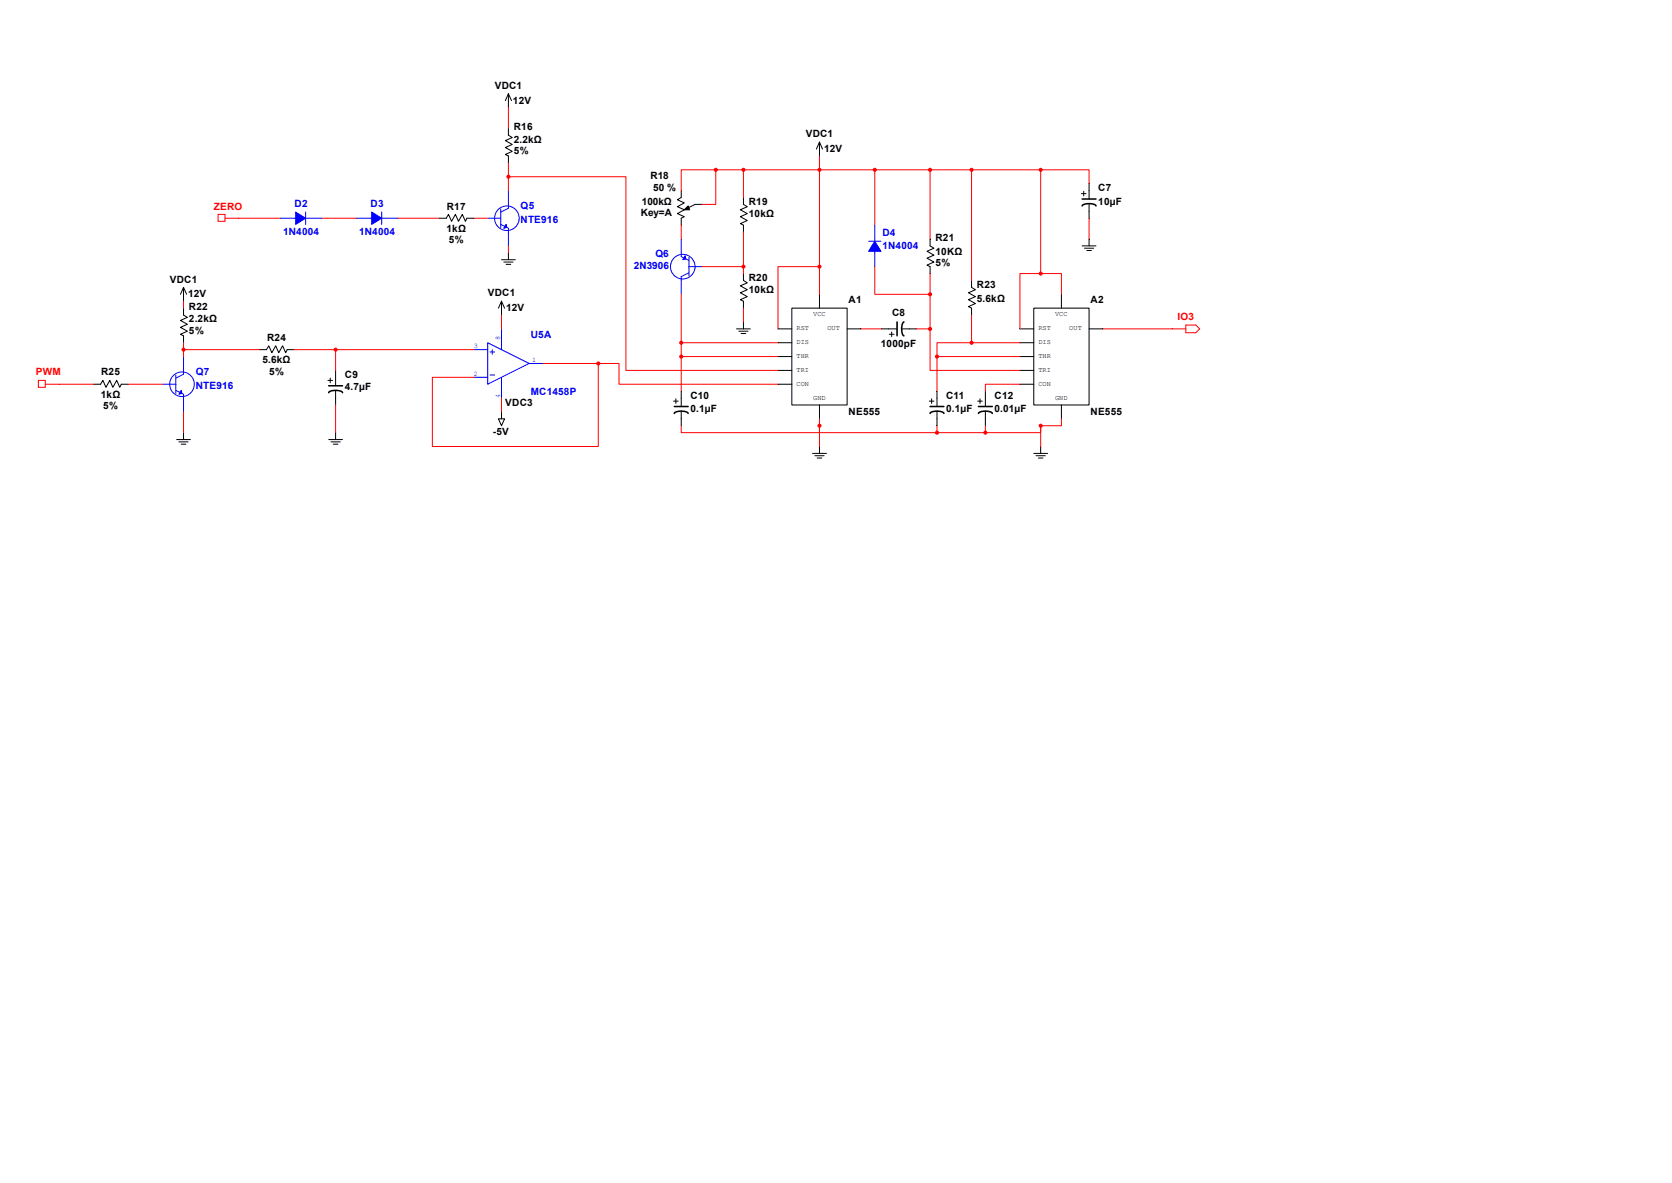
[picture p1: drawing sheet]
<svg xmlns="http://www.w3.org/2000/svg" width="1189mm" height="841mm" viewBox="0 0 1189 841" stroke-linecap="round" stroke-linejoin="round" font-family="sans-serif">
<g fill="none" stroke="#000" stroke-width=".71">
<path d="M563 219h39v69h-39zM583 209v10M735 219h39v69h-39zM755 209v10M553 234h10M602 234h10M725 234h10M774 234h10M553 244h10M553 253h10M725 244h10M725 253h10"/>
<path d="M553 273h10M553 263h10M725 273h10M725 263h10M583 288v10M755 288v10"/>
</g>
<path d="M347 244l29 14-29 15zM348 250h4M350 249v3M357 244v5M348 267h4M357 268v5" fill="none" stroke="#00f" stroke-width=".71"/>
<path d="M337 249h10" fill="none" stroke="#00f" stroke-width=".71"/>
<path d="M337 268h10" fill="none" stroke="#00f" stroke-width=".71"/>
<path d="M357 273v10" fill="none" stroke="#00f" stroke-width=".71"/>
<path d="M357 234v10" fill="none" stroke="#00f" stroke-width=".71"/>
<g fill="none" stroke="#00f" stroke-width=".71">
<path d="M376 258h10M121 273h4M125 267v13M125 277l6 3v3M131 263v3l-6 3"/>
<circle cx="129" cy="273" r="9"/>
</g>
<path d="M185 249h4l2-3 2 5 3-5 2 5 3-5 2 5 1-2h5M233 270h3M235 269v3M239 263v11M239 277v11" fill="none" stroke="#000" stroke-width=".71"/>
<path d="M234 279a8 8 0 0 1 10 0M234 274h10" fill="none" stroke="#000" stroke-width="1.1"/>
<path d="M129 277v3h-2z" fill="#00f" stroke="#00f" stroke-width=".71"/>
<path d="M131 253v10" fill="none" stroke="#00f" stroke-width=".71"/>
<path d="M116 273h5" fill="none" stroke="#00f" stroke-width=".71"/>
<path d="M263 155h10M271 151v8M131 283v10" fill="none" stroke="#00f" stroke-width=".71"/>
<path d="M264 151l7 4-7 4z" fill="#00f" stroke="#00f" stroke-width=".71"/>
<path d="M253 155h10" fill="none" stroke="#00f" stroke-width=".71"/>
<path d="M209 155h10M217 151v8M273 155h10" fill="none" stroke="#00f" stroke-width=".71"/>
<path d="M210 151l7 4-7 4z" fill="#00f" stroke="#00f" stroke-width=".71"/>
<path d="M199 155h10" fill="none" stroke="#00f" stroke-width=".71"/>
<g fill="none" stroke="#00f" stroke-width=".71">
<path d="M219 155h10M484 180v2l6 3M490 183v13M490 194l-6 3v2M490 190h4"/>
<circle cx="485" cy="190" r="9"/>
</g>
<g fill="none" stroke="#000" stroke-width=".71">
<path d="M362 67v9M362 67l-3 5M362 67l2 5M362 91v5l2 2-5 2 5 3-5 2 5 3-5 2 3 1v5M583 101v10M583 101l-2 5M583 101l2 5M312 155h5l2-3 2 5 3-5 2 5 3-5 2 5 1-2h5M362 180v5M661 170v5l3 1-5 3 5 2-5 3 5 2-5 2 2 2v4M357 185h9M358 186h7"/>
<path d="M360 188h3M131 219v5l2 2-5 2 5 3-5 2 5 2-5 3 3 1v5M131 204v10M131 204l-3 5M131 204l2 5M357 214v10M357 214l-3 5M357 214l2 5M67 273h5l1-3 2 5 3-5 2 5 3-5 2 5 1-2h5M354 298h5l-2 5zM357 293v5M126 312h9"/>
<path d="M127 314h7M129 316h3M131 308v4M234 312h10M235 314h7M237 316h3M239 308v4M583 317v5M740 317v5M578 322h10M579 324h7M581 326h3"/>
<path d="M735 322h10M737 324h6M738 326h4"/>
</g>
<g fill="none" stroke="#f00" stroke-width=".71">
<path d="M362 76v15M131 214v5M357 224v10M131 249h54M131 244v9M209 249h128M239 249v14M386 258h39M425 258v59h-118v-49h30M425 258h15v15h113M91 273h25M131 293v15"/>
<path d="M239 288v20M357 283v10"/>
</g>
<g fill="#f00" stroke="#f00" stroke-width=".71">
<circle cx="239" cy="249" r="1.1"/>
<circle cx="131" cy="249" r="1.1"/>
<circle cx="425" cy="258" r="1.1"/>
</g>
<path d="M487 182l1 2-3 1z" fill="#00f" stroke="#00f" stroke-width=".71"/>
<path d="M484 199v10" fill="none" stroke="#00f" stroke-width=".71"/>
<path d="M494 190h5" fill="none" stroke="#00f" stroke-width=".71"/>
<path d="M484 170v10M618 172h8M622 170v10" fill="none" stroke="#00f" stroke-width=".71"/>
<g fill="none" stroke="#000" stroke-width=".71">
<path d="M484 135v5l-2 2 5 2-5 3 5 2-5 3 5 2-3 1v5M499 145h-5l-7 4M529 140v5l2 2-5 2 5 3-5 2 5 3-5 2 3 1v5M529 194v5l2 2-5 2 5 3-5 2 5 3-5 2 3 1v5M524 234h10M525 235h7M527 237h3M529 229v5M627 234h11M632 238h4M634 236v3M641 234h11"/>
<path d="M484 278v11M479 285h3M481 284v3M484 292v11"/>
</g>
<path d="M489 146l1 3h-3z" fill="#000" stroke="#000" stroke-width=".71"/>
<g fill="none" stroke="#f00" stroke-width=".71">
<path d="M583 111v10h-74M509 121h-25v14M509 121v24h-10M529 121v19M661 121v49M484 160v10M529 165v29M499 190h30M484 209v69M529 219v10M755 209v-15h-30v40M612 234h15"/>
<path d="M652 234h9v29h64M484 253h69M484 244h69M583 298v19M755 298v5h-15v14M484 303v5h99v-5"/>
</g>
<g fill="#f00" stroke="#f00" stroke-width=".71">
<circle cx="661" cy="121" r="1.1"/>
<circle cx="583" cy="121" r="1.1"/>
<circle cx="509" cy="121" r="1.1"/>
<circle cx="529" cy="121" r="1.1"/>
<circle cx="529" cy="190" r="1.1"/>
<circle cx="740" cy="194" r="1.1"/>
<circle cx="583" cy="303" r="1.1"/>
<circle cx="740" cy="303" r="1.1"/>
<circle cx="484" cy="253" r="1.1"/>
<circle cx="484" cy="244" r="1.1"/>
<circle cx="661" cy="234" r="1.1"/>
</g>
<path d="M638 229v10M643 229a8 8 0 0 0 0 10M479 294a8 8 0 0 1 10 0M479 289h10" fill="none" stroke="#000" stroke-width="1.1"/>
<path d="M622 172l4 7h-8z" fill="#00f" stroke="#00f" stroke-width=".71"/>
<path d="M622 180v10" fill="none" stroke="#00f" stroke-width=".71"/>
<path d="M622 160v10" fill="none" stroke="#00f" stroke-width=".71"/>
<g fill="#f00" stroke="#f00" stroke-width=".71">
<circle cx="661" cy="209" r="1.1"/>
<circle cx="701" cy="308" r="1.1"/>
<circle cx="666" cy="308" r="1.1"/>
<circle cx="666" cy="253" r="1.1"/>
<circle cx="691" cy="121" r="1.1"/>
<circle cx="691" cy="244" r="1.1"/>
<circle cx="583" cy="190" r="1.1"/>
<circle cx="740" cy="121" r="1.1"/>
<circle cx="622" cy="121" r="1.1"/>
</g>
<g fill="none" stroke="#f00" stroke-width=".71">
<path d="M622 121v39M691 121v78M740 121h34v10M740 121h-157v88M740 121v73M155 152h5v5h-5zM229 155h24M283 155h29M774 155v15M583 190h-30v44M622 190v19h39M661 194v40"/>
<path d="M691 224v20M666 253v25M666 253h59M691 244h-25v9M691 244h34M725 273h-24v5M583 303v5h83M666 308h35M666 303v5M701 303v5M740 303v5h-39"/>
</g>
<g fill="none" stroke="#000" stroke-width=".71">
<path d="M769 138h3M771 136v3M774 131v10M774 145v10M769 175h10M771 176h7M773 178h3M774 170v5M691 199v5l3 2-5 2 5 3-5 2 5 3-5 2 2 1v5M666 278v11M701 278v11M661 285h3"/>
<path d="M662 284v3M666 292v11M695 285h3M697 284v3M701 292v11"/>
</g>
<path d="M769 146a8 8 0 0 1 10 0M769 141h10M661 294a8 8 0 0 1 10 0M661 289h10M696 294a8 8 0 0 1 10 0M696 289h10" fill="none" stroke="#000" stroke-width="1.1"/>
<path d="M160 155h39M27 270h5v5h-5z" fill="none" stroke="#f00" stroke-width=".71"/>
<path d="M843 231h7l3 3-3 3h-7zM32 273h35" fill="none" stroke="#f00" stroke-width=".71"/>
<path d="M784 234h59" fill="none" stroke="#f00" stroke-width=".71"/>
<g fill="none" stroke="#00f" stroke-width=".71">
<path d="M352 155h4M356 149v13M356 159l6 3v3M362 145v3l-6 3"/>
<circle cx="360" cy="155" r="9"/>
</g>
<path d="M360 159v3h-2z" fill="#00f" stroke="#00f" stroke-width=".71"/>
<path d="M362 135v10" fill="none" stroke="#00f" stroke-width=".71"/>
<path d="M347 155h5" fill="none" stroke="#00f" stroke-width=".71"/>
<path d="M362 165v10" fill="none" stroke="#00f" stroke-width=".71"/>
<path d="M362 116v19M362 126h83v137h108M337 155h10M362 175v5" fill="none" stroke="#f00" stroke-width=".71"/>
<circle cx="362" cy="126" r="1.1" fill="#f00" stroke="#f00" stroke-width=".71"/>
<g font-size="7.1">
<text x="352" y="63">VDC1</text>
<text x="365" y="74">12V</text>
<text x="365" y="93">R16</text>
<text x="365" y="101">2.2kΩ</text>
<text x="573" y="98">VDC1</text>
<text x="586" y="108">12V</text>
<text x="365" y="110">5%</text>
<text x="463" y="127">R18</text>
<text x="464" y="136">50 %</text>
<text x="781" y="136">C7</text>
<text x="318" y="149">R17</text>
<text x="456" y="146">100kΩ</text>
<text x="532" y="146">R19</text>
<text x="781" y="146">10µF</text>
<text x="456" y="154">Key=A</text>
<text x="532" y="154">10kΩ</text>
<text x="317" y="165">1kΩ</text>
<text x="319" y="173">5%</text>
<text x="665" y="171">R21</text>
<text x="665" y="181">10KΩ</text>
<text x="665" y="189">5%</text>
<text x="121" y="201">VDC1</text>
<text x="532" y="200">R20</text>
<text x="532" y="208">10kΩ</text>
<text x="695" y="205">R23</text>
<text x="134" y="211">12V</text>
<text x="347" y="211">VDC1</text>
<text x="603" y="216">A1</text>
<text x="695" y="215">5.6kΩ</text>
<text x="775" y="216">A2</text>
<text x="134" y="220">R22</text>
<text x="360" y="221">12V</text>
<text x="634" y="225">C8</text>
<text x="134" y="229">2.2kΩ</text>
<text x="134" y="237">5%</text>
<text x="190" y="242">R24</text>
<text x="626" y="247">1000pF</text>
<text x="187" y="258">5.6kΩ</text>
<text x="72" y="267">R25</text>
<text x="191" y="266">5%</text>
<text x="245" y="269">C9</text>
<text x="245" y="277">4.7µF</text>
<text x="72" y="283">1kΩ</text>
<text x="491" y="283">C10</text>
<text x="673" y="283">C11</text>
<text x="707" y="283">C12</text>
<text x="73" y="291">5%</text>
<text x="359" y="289">VDC3</text>
<text x="491" y="293">0.1µF</text>
<text x="673" y="293">0.1µF</text>
<text x="707" y="293">0.01µF</text>
<text x="603" y="295">NE555</text>
<text x="775" y="295">NE555</text>
<text x="350" y="309">-5V</text>
</g>
<g font-size="7.1" fill="#f00">
<text x="152" y="149">ZERO</text>
<text x="837" y="228">IO3</text>
<text x="25" y="267">PWM</text>
</g>
<g font-size="7.1" fill="#00f">
<text x="209" y="147">D2</text>
<text x="263" y="147">D3</text>
<text x="370" y="148">Q5</text>
<text x="370" y="158">NTE916</text>
<text x="201" y="167">1N4004</text>
<text x="255" y="167">1N4004</text>
<text x="627" y="168">D4</text>
<text x="627" y="177">1N4004</text>
<text x="466" y="183">Q6</text>
<text x="451" y="192">2N3906</text>
<text x="377" y="240">U5A</text>
<text x="139" y="266">Q7</text>
<text x="139" y="276">NTE916</text>
<text x="377" y="281">MC1458P</text>
</g>
<g font-size="4.9">
<text x="578" y="225">VCC</text>
<text x="750" y="225">VCC</text>
<text x="566" y="235">RST</text>
<text x="588" y="235">OUT</text>
<text x="738" y="235">RST</text>
<text x="760" y="235">OUT</text>
<text x="566" y="245">DIS</text>
<text x="738" y="245">DIS</text>
<text x="566" y="254">THR</text>
<text x="738" y="254">THR</text>
<text x="566" y="264">TRI</text>
<text x="738" y="264">TRI</text>
<text x="566" y="274">CON</text>
<text x="738" y="274">CON</text>
<text x="578" y="284">GND</text>
<text x="750" y="284">GND</text>
</g>
<g font-size="4.9" fill="#00f">
<text x="356" y="241" transform="rotate(-90 356 241)">8</text>
<text x="337" y="248">3</text>
<text x="378" y="257">1</text>
<text x="337" y="267">2</text>
<text x="356" y="283" transform="rotate(-90 356 283)">4</text>
</g>
</svg>
